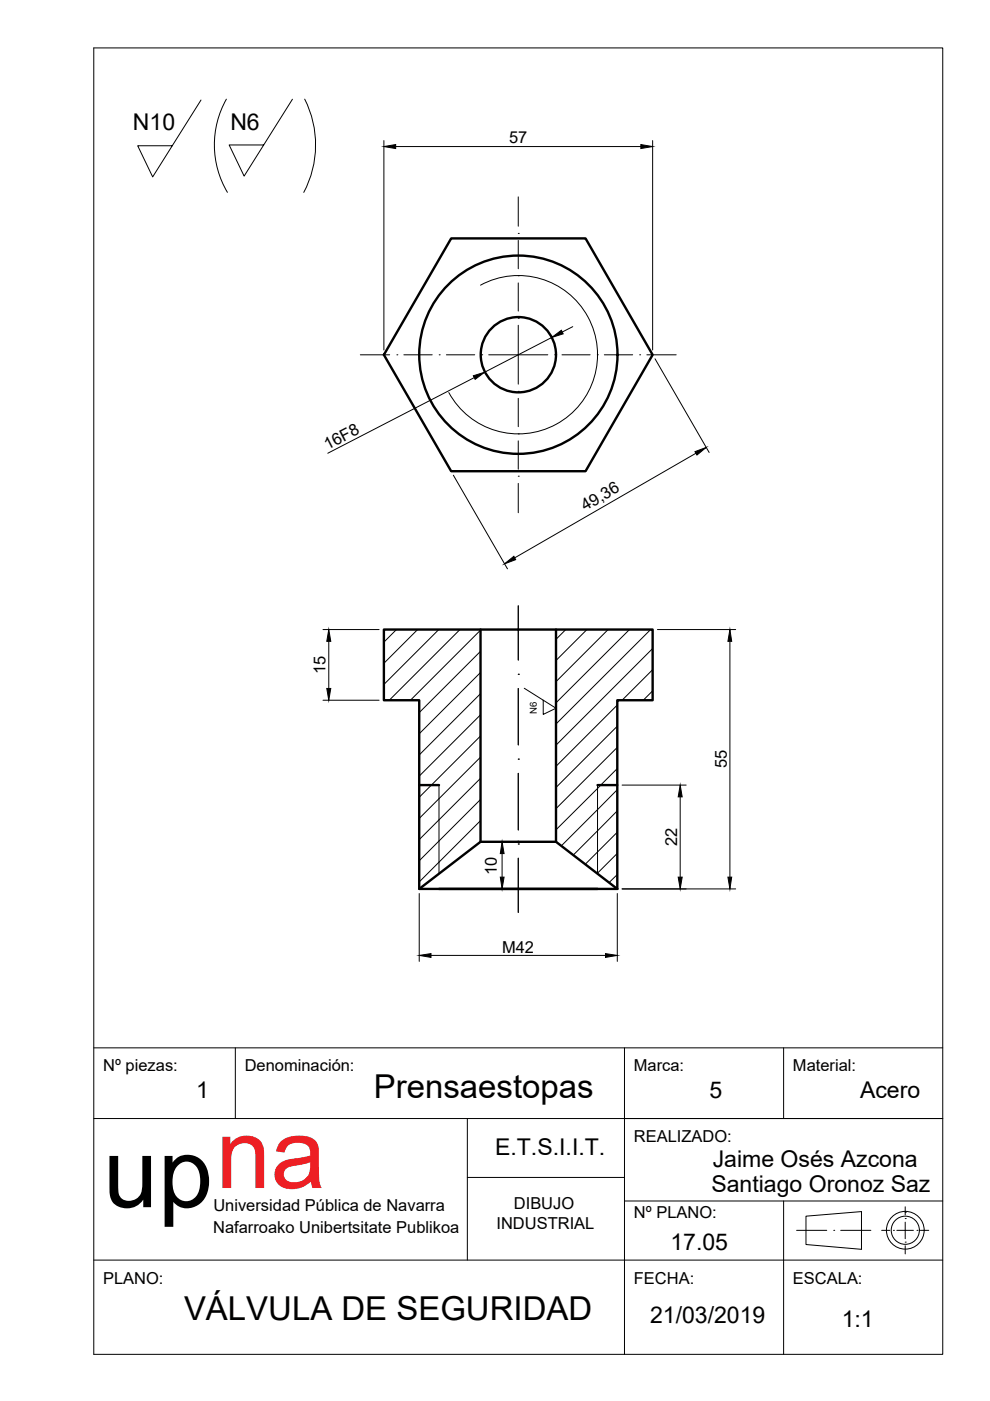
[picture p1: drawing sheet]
<svg xmlns="http://www.w3.org/2000/svg" width="210mm" height="297mm" viewBox="0 0 210 297" stroke-linecap="round" stroke-linejoin="round" font-family="sans-serif">
<!-- layer: 015_cajetin -->
<path d="M19.9 10.2h180v276.9h-180zM19.9 237.2h180M19.9 222.2h180M49.9 222.2v15M99.1 237.2v30M132.4 222.2v64.9M166.1 222.2v15M99.1 249.6h33.3M132.4 254.6h67.5M166.1 254.6v32.5M19.9 267.2h180" fill="none" stroke="#000" stroke-width=".21"/>
<!-- layer: 031_linea_continua_fina -->
<g fill="none" stroke="#000" stroke-width=".21">
<path d="M101.9 60.5a16.8 16.8 0 0 1 22.7 6.7 16.8 16.8 0 0 1-6.7 22.7 16.8 16.8 0 0 1-22.7-6.7M93.1 166.5v18.7M126.7 166.5v18.7M170.9 257.9l11.8-1v8l-11.8-1zM191.9 257h.1"/>
<circle cx="191.9" cy="260.8" r="4"/>
<circle cx="191.9" cy="260.8" r="2.98"/>
</g>
<!-- layer: 034_ejes -->
<g fill="none" stroke="#000" stroke-width=".21">
<path d="M109.9 58.5h.1M109.9 49.5h.1M109.9 41.7v6.3M109.9 51v6M109.9 60v6M76.4 75.2h6.2M84.1 75.2h.1M85.6 75.2h6M93.1 75.2h.1M94.6 75.2h6.1M102.1 75.2h.1M103.6 75.2h12.5"/>
<path d="M109.9 67.5h.1M109.9 69v12.4M117.6 75.2h.1M119.2 75.2h5.9M126.6 75.2h.1M128.1 75.2h6M135.6 75.2h.1M137.1 75.2h6.3M109.9 83h.1M109.9 92h.1M109.9 84.5v6M109.9 93.5v6"/>
<path d="M109.9 101h.1M109.9 102.5v6.2M109.9 133.5h.1M109.9 128.4v11.6M109.9 143h.1M109.9 146v11.9M109.9 178.9h.1M109.9 161h.1M109.9 164v12M109.9 181.9v11.6M191.9 258.4h.1M191.9 255.9v1.7"/>
<path d="M191.9 259.1v3.5M168.9 260.9h6.4M176.8 260.9h.1M178.3 260.9h6.3M186.9 260.9h1.8M189.4 260.9h.1M190.1 260.9h3.6M191.9 263.4h.1M191.9 264.1v1.8M194.4 260.9h.1M195.1 260.9h1.8"/>
</g>
<!-- layer: 030_linea_continua_gruesa -->
<g fill="none" stroke="#000" stroke-width=".51">
<path d="M95.7 50.5h28.4l14.3 24.7-14.3 24.7h-28.4l-14.3-24.7zM101.9 133.5v45M117.9 133.5v45M88.9 166.5h4.2M126.7 166.5h4.2M88.9 188.5l13-10h16l13 10M93.1 188.5h37.8M109.9 188.5h-21v-40h-7.5v-15h57v15h-7.5v40"/>
<circle cx="109.9" cy="75.2" r="21"/>
<circle cx="109.9" cy="75.2" r="8"/>
</g>
<!-- layer: 035_rayados_sombreados -->
<g fill="none" stroke="#000" stroke-width=".21">
<path d="M84.1 133.5l-2.7 2.6M88.5 133.5l-7.1 7.1M93 133.5l-11.6 11.6M97.5 133.5l-15 15M101.9 133.6l-14.9 14.9M101.9 138.1l-13 13M120 133.5l-2.1 2.1M124.4 133.5l-6.5 6.5M128.9 133.5l-11 11M133.5 133.5l-15.6 15.5M138 133.5l-20.1 20M138.4 137.5l-20.5 20.5"/>
<path d="M101.9 142.6l-13 13M101.9 147.1l-13 13M101.9 151.6l-13 12.9M101.9 156l-13 13M130.9 149.5l-13 13M130.9 154l-13 13M130.9 158.5l-13 13M138.4 142l-6.5 6.5M138.4 146.5l-2 2M101.9 160.5l-13 13M101.9 165l-13 13M101.9 169.5l-13 13"/>
<path d="M101.9 174l-13 13M130.9 162.9l-13 13M130.9 167.4l-11.9 11.9M130.9 171.9l-9.3 9.4M130.9 176.4l-6.8 6.8M130.9 180.9l-4.3 4.3M130.9 185.4l-1.8 1.7"/>
</g>
<!-- layer: 040_cotas. -->
<g fill="none" stroke="#000" stroke-width=".21">
<path d="M42.6 21.2l-10.2 16.3-3.2-6.6h7.3M48 21a19.7 19.7 0 0 0 .2 19.8M62 21l-10.2 16.3-3.2-6.6h7.3M64.6 21a21.5 21.5 0 0 1-.2 19.8M81.4 29.8v44.4M83.9 31.1h52M138.4 29.8v44.4M117 71.5l-14.2 7.4M121.4 69.3l-2.2 1.1M138.9 76.1l11.5 19.8M100.6 80.1l-31.1 16M147.6 96.1l-38.5 22.2"/>
<path d="M96.1 100.8l11.5 19.8M68.5 133.5h11.9M69.7 136v10M139.4 133.5h16.6M154.8 136v50M68.5 148.5h11.9M111.2 145.9l6.7 4.3-2.7 1.3v-3M131.9 166.5h13.6M144.2 169v17M88.9 189.4v14.4M106.5 181v5M130.9 189.4v14.4"/>
<path d="M131.9 188.5h24.1M91.4 202.6h37"/>
</g>
<g fill="#000" stroke="#000" stroke-width=".21">
<path d="M81.4 31.1l2.5-.5v.9zM135.9 30.6l2.5 .5-2.5 .4zM100.4 79.7l2.4-.8-2.1 1.5zM117 71.5l2-1.5 .4 .8zM147.3 95.8l2.4-.9-1.9 1.6zM107 119.5l2-1.6 .3 .8zM69.7 133.5l.4 2.5h-.8zM154.8 133.5l.3 2.5h-.8zM69.3 146h.8l-.4 2.5zM144.2 166.5l.4 2.5h-.8zM106.5 178.5l.4 2.5h-.8zM106.1 186h.8l-.4 2.5z"/>
<path d="M143.8 186h.8l-.4 2.5zM154.3 186h.8l-.3 2.5zM88.9 202.6l2.5-.4v.8zM128.4 202.2l2.5 .4-2.5 .4z"/>
</g>
<text font-size="21" x="21.9" y="255.9">upna</text>
<g font-size="7">
<text x="79.3" y="232.8">Prensaestopas</text>
<text x="39" y="279.8">VÁLVULA DE SEGURIDAD</text>
</g>
<g font-size="4.9">
<text x="28.2" y="27.6">N10</text>
<text x="48.8" y="27.5">N6</text>
<text x="41.6" y="232.8">1</text>
<text x="150.4" y="232.8">5</text>
<text x="182.4" y="232.8">Acero</text>
<text x="105" y="244.9">E.T.S.I.I.T.</text>
<text x="151.1" y="247.4">Jaime Osés Azcona</text>
<text x="150.8" y="252.8">Santiago Oronoz Saz</text>
<text x="142.1" y="265.1">17.05</text>
<text x="137.8" y="280.5">21/03/2019</text>
<text x="178.5" y="281.3">1:1</text>
</g>
<g font-size="3.5">
<text x="107.9" y="30.4">57</text>
<text x="69.4" y="95.4" transform="rotate(-27 69.4 95.4)">16F8</text>
<text x="124.1" y="108.4" transform="rotate(-30 124.1 108.4)">49,36</text>
<text x="69" y="143" transform="rotate(-90 69 143)">15</text>
<text x="154.1" y="162.9" transform="rotate(-90 154.1 162.9)">55</text>
<text x="143.6" y="179.4" transform="rotate(-90 143.6 179.4)">22</text>
<text x="105.3" y="185.5" transform="rotate(-90 105.3 185.5)">10</text>
<text x="106.5" y="202">M42</text>
<text x="21.9" y="227.2">Nº piezas:</text>
<text x="51.9" y="227.2">Denominación:</text>
<text x="134.4" y="227.2">Marca:</text>
<text x="168.1" y="227.2">Material:</text>
<text x="134.4" y="242.1">REALIZADO:</text>
<text x="45.2" y="256.8">Universidad Pública de Navarra</text>
<text x="109" y="256.3">DIBUJO</text>
<text x="45.2" y="261.3">Nafarroako Unibertsitate Publikoa</text>
<text x="105.3" y="260.6">INDUSTRIAL</text>
<text x="134.4" y="258.2">Nº PLANO:</text>
<text x="21.9" y="272.2">PLANO:</text>
<text x="134.4" y="272.2">FECHA:</text>
<text x="168.1" y="272.2">ESCALA:</text>
</g>
<text font-size="2" x="113.8" y="151.4" transform="rotate(-90 113.8 151.4)">N6</text>
</svg>
